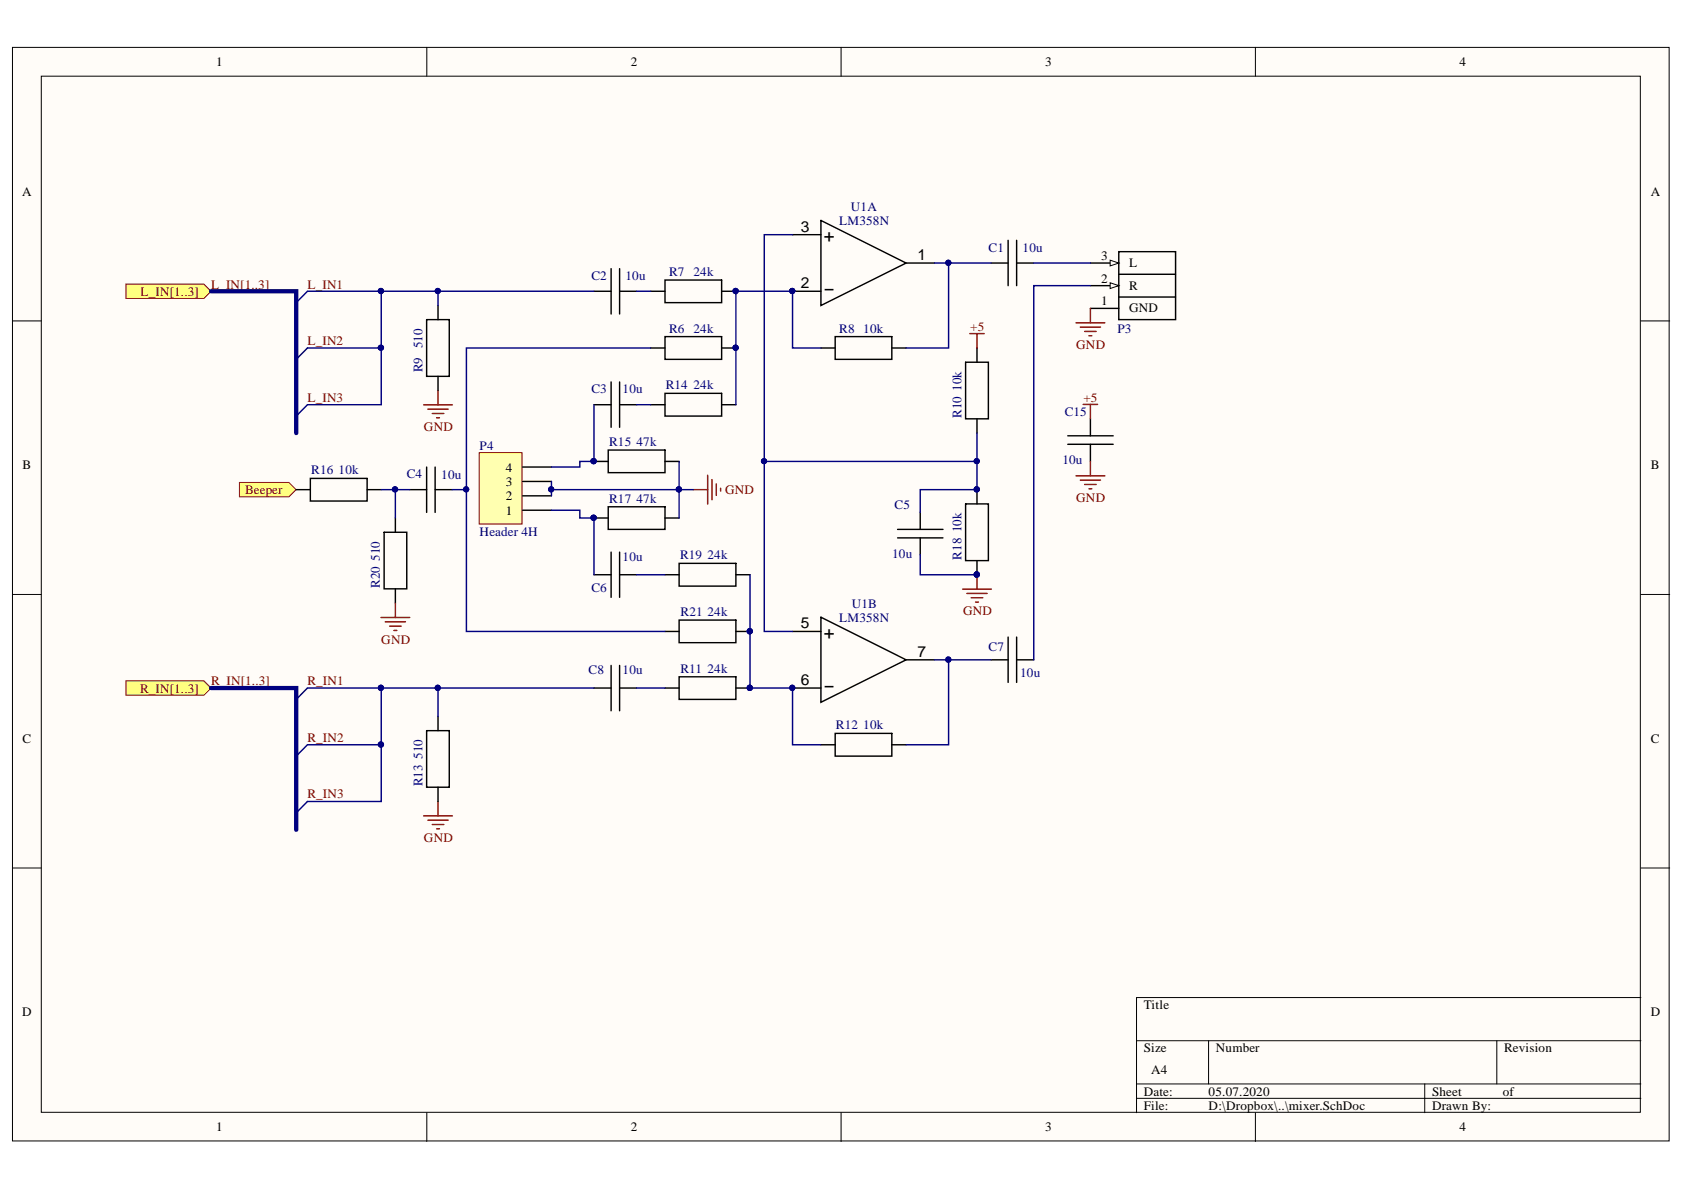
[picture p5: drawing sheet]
<svg xmlns="http://www.w3.org/2000/svg" width="297mm" height="210mm" viewBox="0 0 297 210" stroke-linecap="round" stroke-linejoin="round" font-family="sans-serif">
<g fill="#fffcf8" stroke="#000" stroke-width=".18">
<path d="M2.2 8.4h292.2v192.9h-292.2z"/>
<path d="M7.3 13.4h282v182.8h-282z"/>
</g>
<g fill="none" stroke="#000" stroke-width=".18">
<path d="M75.3 8.4v5M148.4 8.4v5M221.4 8.4v5M2.2 56.6h5.1M289.4 56.6h5.1M2.2 104.9h5.1M289.4 104.9h5.1M2.2 153.1h5.1M289.4 153.1h5.1M289.4 176h-88.9v20.3M75.3 196.3v5.1M148.4 196.3v5.1"/>
<path d="M200.5 183.6h88.9M200.5 191.2h88.9M200.5 193.7h88.9M213.2 183.6v7.6M221.4 196.3v5.1M251.3 191.2v5.1M264 183.6v7.6"/>
</g>
<path d="M144.8 38.9l15 7.5-15 7.5zM139.8 51.4h5M139.8 41.4h5M159.8 46.4h5" fill="none" stroke="#000" stroke-width=".25"/>
<circle cx="139.7" cy="51.3" r=".46" fill="#000080" stroke="#000080" stroke-width=".18"/>
<path d="M54.2 51.4l-1.9 2M54.2 61.4l-1.9 2M54.2 71.4l-1.9 2" fill="none" stroke="#000080" stroke-width=".25"/>
<path d="M22.2 50.1h13.8l1.2 1.3-1.2 1.2h-13.8z" fill-rule="evenodd" fill="#ffff80" stroke="#800000" stroke-width=".18"/>
<path d="M139.8 111.4h5M144.8 108.9l15 7.5-15 7.5zM159.8 116.4h5M139.8 121.4h5" fill="none" stroke="#000" stroke-width=".25"/>
<path d="M54.2 121.4l-1.9 2M54.2 131.4l-1.9 2M54.2 141.4l-1.9 2" fill="none" stroke="#000080" stroke-width=".25"/>
<path d="M22.2 120.1h13.8l1.2 1.3-1.2 1.2h-13.8z" fill-rule="evenodd" fill="#ffff80" stroke="#800000" stroke-width=".18"/>
<g fill="none" stroke="#800000" stroke-width=".25">
<path d="M74.7 71.4h5.1M75.5 72.2h3.5M76.2 72.9h2.1M77 73.7h.5M77.3 68.9v2.5M169.8 103.9h5.1M170.6 104.7h3.5M171.3 105.4h2M172.1 106.2h.5M172.3 101.4v2.5M74.7 143.9h5.1M75.5 144.7h3.5"/>
<path d="M76.2 145.4h2.1M77 146.2h.5M77.3 141.4v2.5"/>
</g>
<g fill="none" stroke="#000" stroke-width=".25">
<path d="M75.3 56.4h3.9v10h-3.9zM77.3 53.9v2.5M114.8 51.4h2.5M117.3 49.4h10v4h-10zM147.3 59.4h10v4h-10zM77.3 66.4v2.5M144.8 61.4h2.5M157.3 61.4h2.5M170.3 63.9h4v10h-4zM172.3 61.4v2.5M172.3 73.9v2.5M170.3 88.9h4v10h-4z"/>
<path d="M119.8 119.4h10v4h-10zM75.3 128.9h3.9v10h-3.9zM77.3 126.4v2.5M77.3 138.9v2.5M117.3 121.4h2.5M129.8 121.4h2.5M144.8 131.4h2.5M147.3 129.4h10v4h-10zM157.3 131.4h2.5"/>
</g>
<circle cx="132.2" cy="121.3" r=".46" fill="#000080" stroke="#000080" stroke-width=".18"/>
<path d="M42.2 85.1h8.8l1.2 1.3-1.2 1.2h-8.8z" fill-rule="evenodd" fill="#ffff80" stroke="#800000" stroke-width=".18"/>
<g fill="none" stroke="#000" stroke-width=".25">
<path d="M117.3 59.4h10v4h-10zM192.3 54.4h5M192.3 50.4h5M197.3 44.4h10.1v12h-10.1zM197.3 52.4h10.1M197.3 48.4h10.1M107.3 79.4h10v4h-10zM114.8 71.4h2.5M114.8 61.4h2.5M117.3 69.4h10v4h-10zM127.3 71.4h2.5M127.3 61.4h2.5"/>
<path d="M52.2 86.4h2.5M54.7 84.4h10.1v4h-10.1zM64.8 86.4h2.4M67.8 93.9h3.9v10h-3.9zM69.7 91.4v2.5M104.8 91.4h2.5M107.3 89.4h10v4h-10zM117.3 81.4h2.5M117.3 91.4h2.5M119.8 99.4h10v4h-10zM69.7 103.9v2.5M117.3 101.4h2.5"/>
<path d="M117.3 111.4h2.5M119.8 109.4h10v4h-10zM129.8 101.4h2.5M129.8 111.4h2.5"/>
</g>
<g fill="#000080" stroke="#000080" stroke-width=".18">
<circle cx="132.2" cy="111.3" r=".46"/>
<circle cx="104.7" cy="91.3" r=".46"/>
</g>
<path d="M122.3 86.4h2.5M124.8 83.8v5.1M125.6 84.6v3.5M126.3 85.4v2M127.1 86.1v.5M67.2 108.9h5.1M68 109.7h3.5M68.7 110.4h2.1M69.5 111.2h.5M69.7 106.4v2.5" fill="none" stroke="#800000" stroke-width=".25"/>
<path d="M195.8 49.9l1.5 .5-1.5 .5z" fill="#fffcf8"/>
<path d="M195.8 49.9l1.5 .5-1.5 .5z" fill="none" stroke="#000" stroke-width=".18"/>
<path d="M192.3 46.4h5" fill="none" stroke="#000" stroke-width=".25"/>
<path d="M195.8 45.9l1.5 .5-1.5 .5z" fill="#fffcf8"/>
<path d="M195.8 45.9l1.5 .5-1.5 .5z" fill="none" stroke="#000" stroke-width=".18"/>
<path d="M189.8 56.9h5.1M190.6 57.7h3.5M191.3 58.5h2.1M192.1 59.2h.5M192.3 54.4v2.5" fill="none" stroke="#800000" stroke-width=".25"/>
<path d="M84.5 79.8h7.6v12.6h-7.6z" fill="#ffffb0" stroke="#800000" stroke-width=".18"/>
<g fill="none" stroke="#000" stroke-width=".25">
<path d="M104.8 51.4h3M107.8 47.4v8M109.3 47.4v8M109.3 51.4h3M174.8 46.4h3M177.8 42.4v8M179.3 42.4v8M179.3 46.4h3M104.8 71.4h3M107.8 67.4v8M109.3 67.4v8M109.3 71.4h3"/>
<path d="M188.3 78.4h8.1M188.3 76.9h8.1M192.3 73.9v3M192.3 78.4v3M72.3 86.4h3M75.3 82.4v8M76.8 82.4v8M76.8 86.4h3M92.2 90h5.1M92.2 87.5h5.1M92.2 84.9h5.1M92.2 82.4h5.1"/>
<path d="M107.8 97.4v8M109.3 97.4v8M158.3 94.9h8M158.3 93.4h8M162.3 90.4v3M162.3 94.9v3M104.8 101.4h3M107.8 117.4v8M109.3 117.4v8M109.3 101.4h3M174.8 116.4h3M177.8 112.4v8"/>
<path d="M179.3 112.4v8M179.3 116.4h3M104.8 121.4h3M109.3 121.4h3"/>
</g>
<path d="M171.1 58.8h2.5M172.3 58.8v2.6M191.1 71.3h2.5M192.3 71.3v2.6M189.8 83.9h5.1M190.6 84.7h3.5M191.3 85.5h2.1M192.1 86.2h.5M192.3 81.4v2.5" fill="none" stroke="#800000" stroke-width=".25"/>
<g fill="none" stroke="#000080" stroke-width=".25">
<path d="M54.2 51.4h50.6M67.2 51.4v20h-13M77.3 51.4v2.5M112.3 51.4h2.5M139.8 41.4h-5v70h5M164.8 46.4h10M167.3 46.4v15h-7.5M182.3 46.4h10M192.3 50.4h-10v66M54.2 61.4h13M104.8 71.4v10h-2.5v1h-5M112.3 71.4h2.5"/>
<path d="M114.8 61.4h-32.5v50h35M144.8 61.4h-5v-10h-10v20M172.3 76.4v10h-10v4M67.2 86.4h5.1M69.7 86.4v5M79.8 86.4h2.5M97.3 90h5v1.4h2.5v10M97.3 84.9v2.6M97.3 86.4h25M119.8 81.4v10M134.8 81.4h37.5M162.3 97.9v3.5h10"/>
<path d="M112.3 101.4h5M132.3 101.4v20h7.5v10h5M164.8 116.4h10M167.3 116.4v15h-7.5M54.2 131.4h13M54.2 121.4h13M77.3 121.4h-10.1v20h-13M104.8 121.4h-27.5v5M112.3 121.4h5"/>
</g>
<g fill="#000080" stroke="#000080" stroke-width=".18">
<circle cx="67.2" cy="131.3" r=".47"/>
<circle cx="172.3" cy="81.3" r=".46"/>
<circle cx="139.7" cy="51.3" r=".46"/>
<circle cx="132.2" cy="111.3" r=".46"/>
<circle cx="132.2" cy="121.3" r=".46"/>
<circle cx="139.7" cy="121.3" r=".46"/>
<circle cx="119.7" cy="86.3" r=".46"/>
<circle cx="82.2" cy="86.3" r=".46"/>
<circle cx="69.7" cy="86.3" r=".46"/>
<circle cx="104.7" cy="91.3" r=".46"/>
<circle cx="97.2" cy="86.3" r=".46"/>
<circle cx="77.2" cy="121.3" r=".46"/>
<circle cx="134.8" cy="81.3" r=".46"/>
<circle cx="67.2" cy="51.3" r=".46"/>
<circle cx="77.2" cy="51.3" r=".46"/>
<circle cx="167.3" cy="46.3" r=".46"/>
<circle cx="167.3" cy="116.3" r=".46"/>
<circle cx="67.2" cy="61.3" r=".46"/>
<circle cx="67.2" cy="121.3" r=".47"/>
</g>
<path d="M37.2 51.4h15.1v25M37.2 121.4h15.1v25" fill="none" stroke="#000080" stroke-width=".76"/>
<g font-size="3.5" fill="#000080">
<text x="171.5" y="88.2">PIR180</text>
<text x="171.5" y="100.9">PIR180</text>
</g>
<g font-size="3.2">
<text x="145.3" y="42.7">+</text>
<text x="145.3" y="52.2">−</text>
<text x="145.3" y="112.7">+</text>
<text x="145.3" y="122.2">−</text>
</g>
<g font-size="2.7">
<text x="141.3" y="40.8">3</text>
<text x="161.8" y="45.8">1</text>
<text x="141.3" y="50.8">2</text>
<text x="141.3" y="110.8">5</text>
<text x="161.8" y="115.8">7</text>
<text x="141.3" y="120.8">6</text>
</g>
<g font-size="2.3">
<text x="38.2" y="11.7">1</text>
<text x="111.2" y="11.7">2</text>
<text x="184.3" y="11.7">3</text>
<text x="257.4" y="11.7">4</text>
<text x="3.9" y="34.5">A</text>
<text x="291.2" y="34.5">A</text>
<text x="194.2" y="45.9">3</text>
<text x="199.1" y="47.2">L</text>
<text x="194.2" y="53.9">1</text>
<text x="194.2" y="49.9">2</text>
<text x="199.1" y="51.1">R</text>
<text x="199.1" y="55.1">GND</text>
<text x="4" y="82.8">B</text>
<text x="89.3" y="83.2">4</text>
<text x="291.2" y="82.8">B</text>
<text x="89.3" y="88.3">2</text>
<text x="89.3" y="85.7">3</text>
<text x="89.3" y="90.8">1</text>
<text x="4" y="131">C</text>
<text x="291.2" y="131">C</text>
<text x="3.9" y="179.3">D</text>
<text x="201.8" y="178">Title</text>
<text x="291.2" y="179.3">D</text>
<text x="201.8" y="185.6">Size</text>
<text x="214.5" y="185.6">Number</text>
<text x="265.3" y="185.6">Revision</text>
<text x="203" y="189.4">A4</text>
<text x="201.8" y="193.2">Date:</text>
<text x="201.8" y="195.8">File:</text>
<text x="213.2" y="193.2">05.07.2020</text>
<text x="213.2" y="195.8">D:\Dropbox\..\mixer.SchDoc</text>
<text x="252.6" y="193.2">Sheet</text>
<text x="252.6" y="195.8">Drawn By:</text>
<text x="265.1" y="193.2">of</text>
<text x="38.2" y="199.6">1</text>
<text x="111.2" y="199.6">2</text>
<text x="184.3" y="199.6">3</text>
<text x="257.4" y="199.6">4</text>
</g>
<g font-size="2.3" fill="#000080">
<text x="148" y="39.7">LM358N</text>
<text x="150.1" y="37.2">U1A</text>
<text x="174.4" y="44.4">C1</text>
<text x="180.4" y="44.5">10u</text>
<text x="104.3" y="49.4">C2</text>
<text x="110.3" y="49.5">10u</text>
<text x="118" y="48.7">R7</text>
<text x="122.3" y="48.7">24k</text>
<text x="118" y="58.7">R6</text>
<text x="122.3" y="58.7">24k</text>
<text x="148" y="58.7">R8</text>
<text x="152.3" y="58.7">10k</text>
<text x="197.1" y="58.7">P3</text>
<text x="74.5" y="65.7" transform="rotate(-90 74.5 65.7)">R9</text>
<text x="74.5" y="61.4" transform="rotate(-90 74.5 61.4)">510</text>
<text x="104.3" y="69.4">C3</text>
<text x="109.8" y="69.4">10u</text>
<text x="117.4" y="68.6">R14</text>
<text x="122.3" y="68.6">24k</text>
<text x="169.6" y="68.9" transform="rotate(-90 169.6 68.9)">10k</text>
<text x="169.6" y="73.7" transform="rotate(-90 169.6 73.7)">R10</text>
<text x="187.8" y="73.4">C15</text>
<text x="54.9" y="83.7">R16</text>
<text x="59.7" y="83.7">10k</text>
<text x="84.6" y="79.4">P4</text>
<text x="107.4" y="78.6">R15</text>
<text x="112.3" y="78.6">47k</text>
<text x="187.4" y="81.9">10u</text>
<text x="71.7" y="84.4">C4</text>
<text x="77.8" y="84.5">10u</text>
<text x="107.4" y="88.7">R17</text>
<text x="112.3" y="88.7">47k</text>
<text x="157.8" y="89.9">C5</text>
<text x="84.6" y="94.6">Header 4H</text>
<text x="169.6" y="93.9" transform="rotate(-90 169.6 93.9)">10k</text>
<text x="67" y="98.9" transform="rotate(-90 67 98.9)">510</text>
<text x="109.8" y="98.9">10u</text>
<text x="120" y="98.7">R19</text>
<text x="124.8" y="98.7">24k</text>
<text x="157.4" y="98.4">10u</text>
<text x="169.6" y="98.7" transform="rotate(-90 169.6 98.7)">R18</text>
<text x="67" y="103.7" transform="rotate(-90 67 103.7)">R20</text>
<text x="104.3" y="104.4">C6</text>
<text x="150.2" y="107.2">U1B</text>
<text x="120" y="108.6">R21</text>
<text x="124.8" y="108.6">24k</text>
<text x="148" y="109.6">LM358N</text>
<text x="103.8" y="118.9">C8</text>
<text x="109.8" y="118.9">10u</text>
<text x="120" y="118.7">R11</text>
<text x="124.8" y="118.7">24k</text>
<text x="174.4" y="114.9">C7</text>
<text x="179.9" y="119.4">10u</text>
<text x="147.5" y="128.7">R12</text>
<text x="152.3" y="128.7">10k</text>
<text x="74.5" y="133.9" transform="rotate(-90 74.5 133.9)">510</text>
<text x="74.5" y="138.7" transform="rotate(-90 74.5 138.7)">R13</text>
</g>
<g font-size="2.3" fill="#800000">
<text x="24.8" y="52.2">L_IN[1..3]</text>
<text x="37.2" y="50.9">L_IN[1..3]</text>
<text x="54.2" y="50.9">L_IN1</text>
<text x="171.1" y="58.3">+5</text>
<text x="54.2" y="60.9">L_IN2</text>
<text x="189.8" y="61.5">GND</text>
<text x="54.2" y="70.9">L_IN3</text>
<text x="191.1" y="70.8">+5</text>
<text x="74.8" y="76">GND</text>
<text x="43.2" y="87.2">Beeper</text>
<text x="127.9" y="87.2">GND</text>
<text x="189.8" y="88.5">GND</text>
<text x="67.3" y="113.5">GND</text>
<text x="169.9" y="108.5">GND</text>
<text x="24.7" y="122.2">R_IN[1..3]</text>
<text x="37.2" y="120.9">R_IN[1..3]</text>
<text x="54.2" y="120.9">R_IN1</text>
<text x="54.2" y="130.9">R_IN2</text>
<text x="54.2" y="140.8">R_IN3</text>
<text x="74.8" y="148.5">GND</text>
</g>
<g font-size="1.8" fill="#000080">
<text x="126.6" y="51.7">PIR70</text>
<text x="104.1" y="81.7">PIR150</text>
</g>
<text font-size="1.4" fill="#000080" x="126.6" y="61.7">PIR60</text>
</svg>
